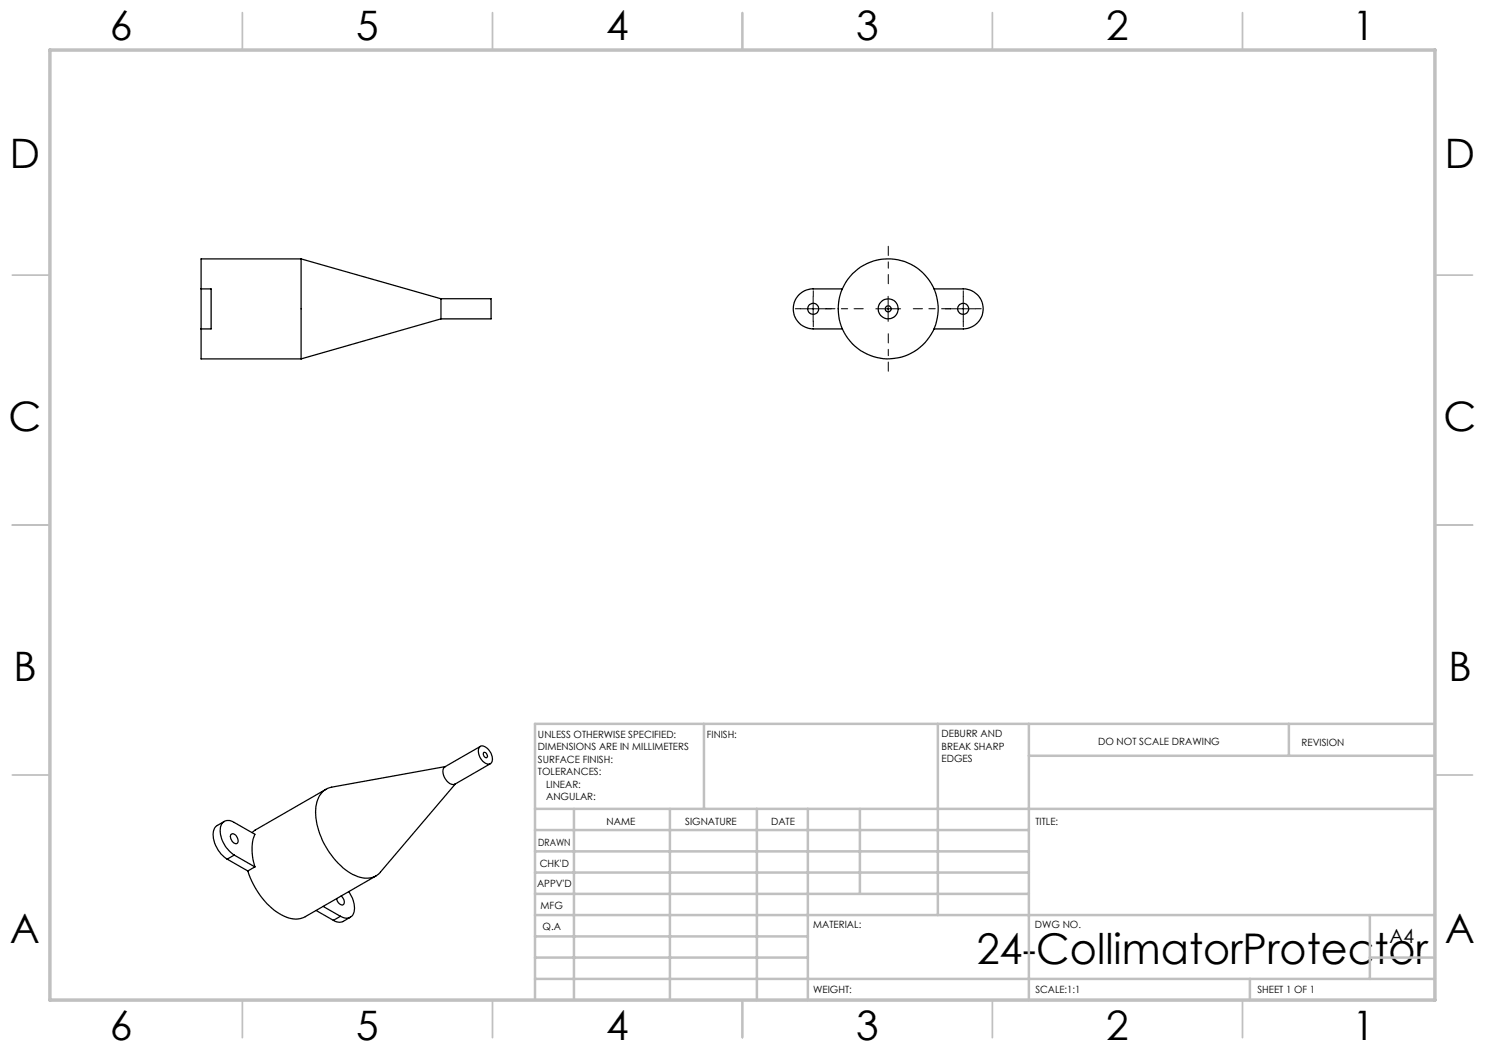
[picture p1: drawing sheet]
<svg xmlns="http://www.w3.org/2000/svg" width="297mm" height="210mm" viewBox="0 0 297 210" stroke-linecap="round" stroke-linejoin="round" font-family="sans-serif">
<path d="M177.7 56.8v-7.5M172.7 61.8h-7.5M177.7 66.8v7.5M182.7 61.8h7.5" fill="none" stroke="#000" stroke-width=".2" stroke-dasharray="15.2 1.3 1.3 1.3" stroke-dashoffset="13.4"/>
<path d="M162.7 59.3v-1.1M192.7 59.3v-1.1M160.2 61.8h-1.1M162.7 64.3v1.1M165.2 61.8h1.1M190.2 61.8h-1.1M192.7 64.3v1.1M195.2 61.8h1.1" fill="none" stroke="#000" stroke-width=".2" stroke-dasharray="15.2 1.3 1.3 1.3"/>
<path d="M162.6 59.3v5M177.6 59.3v5M192.7 59.3v5M160.1 61.8h5M175.2 61.8h4.9M190.1 61.8h5" fill="none" stroke="#000" stroke-width=".2"/>
<g fill="none" stroke="#c0c0c0" stroke-width=".35">
<path d="M48.5 2.5v7.5M98.5 2.5v7.5M148.5 2.5v7.5M198.5 2.5v7.5M248.5 2.5v7.5M2.5 55h7.5M287 55h7.5M2.5 105h7.5M287 105h7.5M2.5 155h7.5M287 155h7.5M48.5 200v7.5"/>
<path d="M98.5 200v7.5M148.5 200v7.5M198.5 200v7.5M248.5 200v7.5"/>
</g>
<g fill="none" stroke="#c0c0c0" stroke-width=".5">
<path d="M140.8 144.8v17M187.6 144.8v38.2M205.8 144.8v55.2M205.8 151.2h81.2M257.8 144.8v6.4M287 144.8h-180v55.2M107 161.8h180M107 178.8h98.8M107 174.5h98.8M107 170.3h98.8M107 166h98.8M114.8 161.8v38.2"/>
<path d="M134 161.8v38.2M151.4 161.8v38.2M161.6 161.8v38.2M172 161.8v17M107 195.8h180M107 191.5h54.6M107 187.3h54.6M107 183h180M250 195.8v4.2M274 191.5h13M274 183v12.8"/>
</g>
<path d="M10 10h277v190h-277z" fill="none" stroke="#c0c0c0" stroke-width=".7"/>
<g fill="none" stroke="#000" stroke-width=".25">
<path d="M40.2 57.8h2v8h-2M40.2 57.8v8M60.2 51.8v20M60.2 51.8h-20v6M60.2 51.8l28 8M88.2 59.8v4M88.2 59.8h10v4h-10M168.5 57.8h-5.9a4 4 0 0 0-4 4 4 4 0 0 0 4 4h5.9M186.8 57.8h5.9a4 4 0 0 1 3.9 4 4 4 0 0 1-3.9 4h-5.9M40.2 65.8v6h20M88.2 63.8l-28 8M65.2 157.9l-14.2 8.1-.6 .5"/>
<path d="M89.1 153.3l-22.8 4.1a4.3 4.3 0 0 0-3.2 4.5 15.5 15.5 0 0 0 7.5 13 4.4 4.4 0 0 0 5.4-.4l15.1-17.7M95.9 149.4a1.37 1.37 0 0 1 2 .7 2.16 2.16 0 0 1 .3 2.5 1.55 1.55 0 0 1-2-.8 2.34 2.34 0 0 1-.3-2.4zM96.1 149.3l-7.1 4a1.98 1.98 0 0 0 .3 2.8 1.57 1.57 0 0 0 1.7 .7l7.1-4.1M96.8 150.5a.67 .67 0 0 1 .6 .3 .67 .67 0 0 1-.1 .7 .73 .73 0 0 1-.5-1zM44.9 164.3l-1.4 .8a2.55 2.55 0 0 0-.7 3 6.1 6.1 0 0 0 2.6 3.7M45.4 171.8l4.2 2.4M46.1 167a.87 .87 0 0 1 1.4 .7 .6 .6 0 0 1 .1 .7 .6 .6 0 0 1-.6 .3 1.59 1.59 0 0 1-.9-1.7zM46.8 171a6.1 6.1 0 0 1-2.7-5.6 1.65 1.65 0 0 1 2.7-.9l4.2 2.4a9.4 9.4 0 0 0 0 6.5M46.8 171l4.2 2.4M46.8 171l-1.4 .8M49.6 174.2a14.8 14.8 0 0 0 7.7 9.2 4.3 4.3 0 0 0 3.8-.1l14.1-8.1M51 173.4l-1.4 .8"/>
<path d="M68.2 179.2a1.14 1.14 0 0 1 .3 1.8 1.48 1.48 0 0 1-1.2-1.3M69.7 178.3a4.6 4.6 0 0 1 .8 4.8 1.81 1.81 0 0 1-2.4 .2M63.2 182.1l3.5 2M64.6 181.3l3.5 2M68.1 183.3l-1.4 .8M70.1 183.4l-1.7 1h-.8l-.9-.3"/>
<circle cx="162.6" cy="61.8" r="1.11"/>
<circle cx="177.6" cy="61.8" r=".6"/>
<circle cx="177.6" cy="61.8" r="2"/>
<circle cx="177.6" cy="61.8" r="10"/>
<circle cx="192.6" cy="61.8" r="1.11"/>
</g>
<text font-size="8.5" x="195.3" y="192.7">24-CollimatorProtector</text>
<g font-size="8.1">
<text x="22" y="8">6</text>
<text x="71.2" y="8">5</text>
<text x="121.2" y="8">4</text>
<text x="171.3" y="8">3</text>
<text x="221.3" y="8">2</text>
<text x="270.5" y="8">1</text>
<text x="2" y="33.6">D</text>
<text x="289" y="33.6">D</text>
<text x="1.7" y="86.1">C</text>
<text x="288.7" y="86.1">C</text>
<text x="2.7" y="136.1">B</text>
<text x="289.7" y="136.1">B</text>
<text x="2" y="188.6">A</text>
<text x="289" y="188.6">A</text>
<text x="22" y="208">6</text>
<text x="71.2" y="208">5</text>
<text x="121.2" y="208">4</text>
<text x="171.3" y="208">3</text>
<text x="221.3" y="208">2</text>
<text x="270.5" y="208">1</text>
</g>
<text font-size="3.9" x="277.9" y="188.5">A4</text>
<g font-size="2">
<text x="107.6" y="147.6">UNLESS OTHERWISE SPECIFIED:</text>
<text x="141.4" y="147.6">FINISH:</text>
<text x="188.3" y="147.5">DEBURR AND</text>
<text x="188.3" y="150">BREAK SHARP</text>
<text x="219.6" y="149">DO NOT SCALE DRAWING</text>
<text x="260.3" y="149.2">REVISION</text>
<text x="107.6" y="150.1">DIMENSIONS ARE IN MILLIMETERS</text>
<text x="107.6" y="152.6">SURFACE FINISH:</text>
<text x="107.6" y="155.1">TOLERANCES:</text>
<text x="188.3" y="152.5">EDGES</text>
<text x="109.2" y="157.6">LINEAR:</text>
<text x="109.2" y="160.1">ANGULAR:</text>
<text x="121.3" y="165">NAME</text>
<text x="137" y="164.9">SIGNATURE</text>
<text x="154.2" y="164.9">DATE</text>
<text x="207.1" y="164.9">TITLE:</text>
<text x="107.6" y="169.1">DRAWN</text>
<text x="107.9" y="173.3">CHK'D</text>
<text x="107.4" y="177.4">APPV'D</text>
<text x="108.1" y="181.8">MFG</text>
<text x="108.5" y="186">Q.A</text>
<text x="162.6" y="185.5">MATERIAL:</text>
<text x="207" y="185.5">DWG NO.</text>
<text x="162.6" y="198.5">WEIGHT:</text>
<text x="207.1" y="198.6">SCALE:1:1</text>
<text x="251.5" y="198.6">SHEET 1 OF 1</text>
</g>
</svg>
